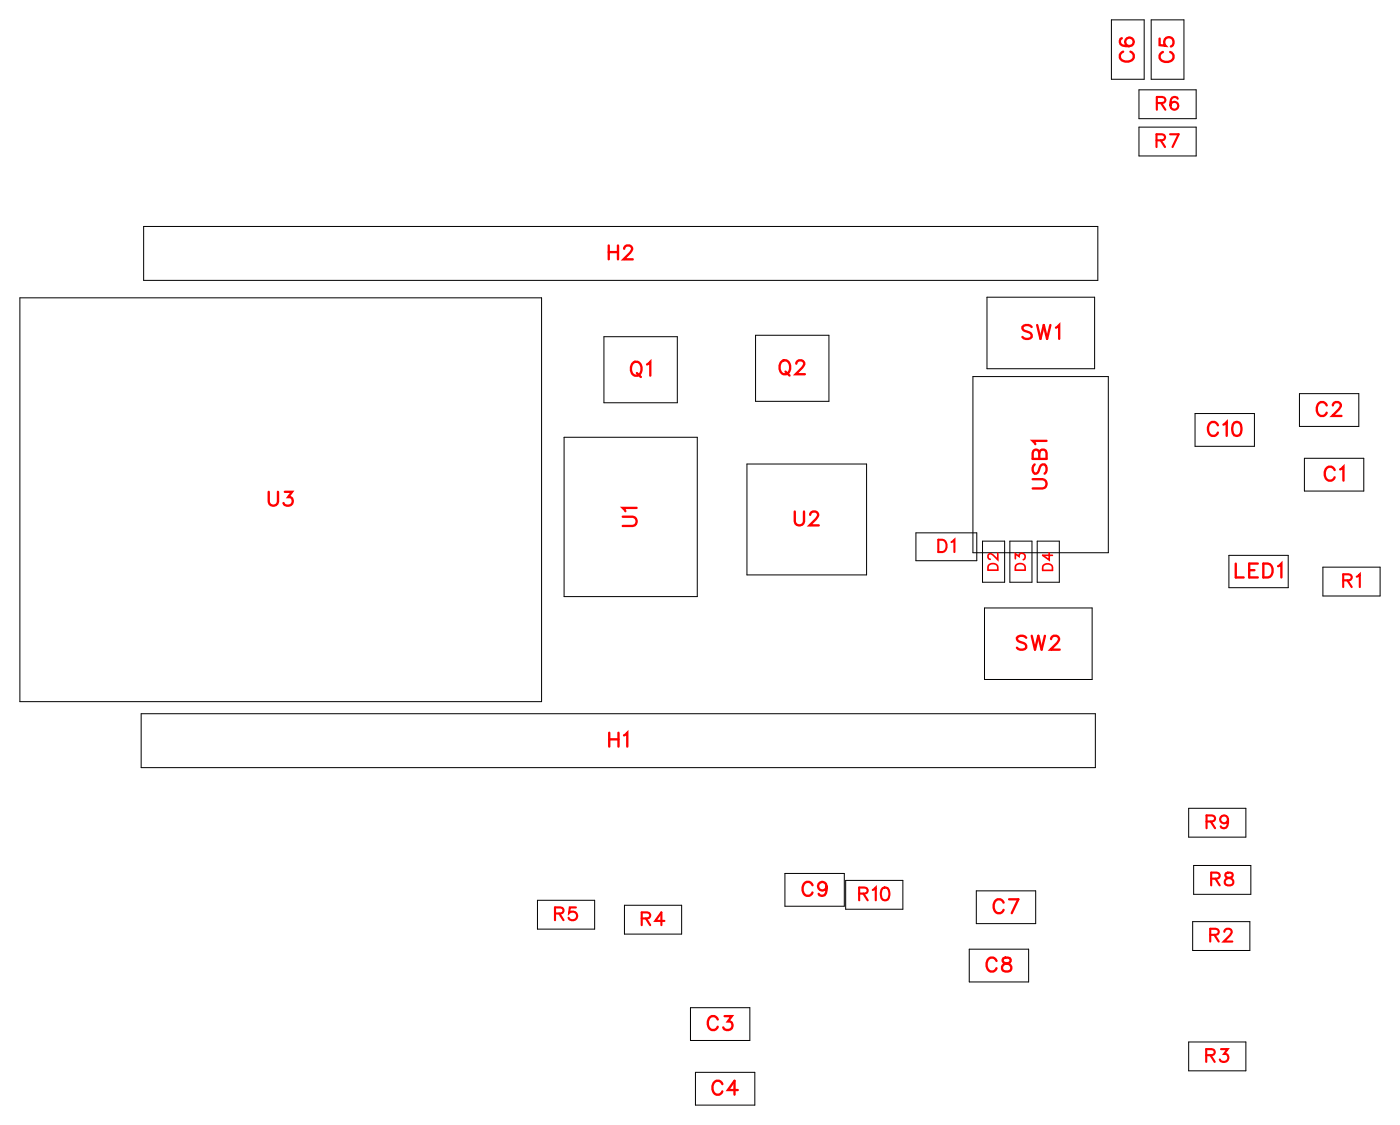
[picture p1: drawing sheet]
<svg xmlns="http://www.w3.org/2000/svg" width="72mm" height="57mm" viewBox="0 0 72 57" stroke-linecap="round" stroke-linejoin="round" font-family="sans-serif">
<g fill="none" stroke="#000" stroke-width=".05">
<path d="M1 15.2h26.7v20.6h-26.7zM7.3 11.6h48.8v2.7h-48.8zM30.9 17.2h3.7v3.4h-3.7zM38.6 17.1h3.8v3.4h-3.8zM49.7 19.2h6.9v9h-6.9zM50.4 15.2h5.5v3.6h-5.5zM56.8 1h1.7v3h-1.7zM58.2 4.6h2.9v1.5h-2.9zM58.2 6.5h2.9v1.5h-2.9zM58.8 1h1.7v3h-1.7zM7.2 36.5h48.8v2.7h-48.8zM28.8 22.3h6.8v8.2h-6.8z"/>
<path d="M38.2 23.7h6.1v5.7h-6.1zM46.8 27.2h3.1v1.4h-3.1zM50.2 27.6h1.1v2.1h-1.1zM50.3 31.1h5.5v3.6h-5.5zM51.6 27.6h1.1v2.1h-1.1zM53 27.6h1.1v2.1h-1.1zM61.1 21.1h3v1.7h-3zM62.8 28.4h3v1.6h-3zM66.4 20.1h3v1.7h-3zM66.6 23.4h3.1v1.7h-3.1zM67.6 29h2.9v1.4h-2.9zM27.5 46h2.9v1.5h-2.9z"/>
<path d="M31.9 46.2h2.9v1.5h-2.9zM35.3 51.5h3v1.7h-3zM35.5 54.8h3.1v1.7h-3.1zM40.1 44.6h3v1.7h-3zM43.2 45h2.9v1.4h-2.9zM49.5 48.5h3.1v1.7h-3.1zM49.9 45.5h3v1.7h-3zM60.7 41.3h3v1.5h-3zM60.7 53.2h3v1.5h-3zM60.9 47.1h3v1.5h-3zM61 44.2h2.9v1.5h-2.9z"/>
</g>
<g fill="none" stroke="#f00" stroke-width=".12">
<path d="M31.1 12.5v.7M31.1 12.9h.5M31.6 12.5v.7M31.9 12.7l.1-.2h.2l.1 .2-.1 .2-.3 .3h.4M32.3 18.6l.1-.1a.33 .33 0 0 1 .4 .3 .33 .33 0 0 1-.4 .4l-.2-.3zM32.5 19.1l.2 .2M33.1 18.6l.1-.1v.7M39.9 18.5l.1-.1a.33 .33 0 0 1 .4 .4 .33 .33 0 0 1-.4 .3l-.2-.3zM40.1 19l.2 .2M40.7 18.6l.1-.2h.2l.1 .1-.1 .3-.3 .3h.4M52.7 16.7l-.2-.1-.3 .1 .1 .2 .4 .2v.1l-.2 .1-.3-.1M53 16.6l.2 .7 .1-.7 .2 .7 .2-.7"/>
<path d="M54 16.7l.1-.1v.7M57.3 2a.35 .35 0 0 0 .2 .4 .35 .35 0 0 0 .4-.2 .22 .22 0 0 0-.2-.3 .22 .22 0 0 0-.2 .2 .22 .22 0 0 0 .2 .3M57.4 2.6a.26 .26 0 0 0-.2 .3 .26 .26 0 0 0 .3 .2h.2a.26 .26 0 0 0 .2-.2 .26 .26 0 0 0-.1-.3M59.3 2v.3h.3a.25 .25 0 0 1-.1-.3 .25 .25 0 0 1 .4 0 .25 .25 0 0 1-.1 .4M59.4 2.7a.26 .26 0 0 0-.2 .3 .26 .26 0 0 0 .3 .2h.2a.26 .26 0 0 0 .3-.2 .26 .26 0 0 0-.2-.3M13.7 25.1v.5l.2 .2 .3-.1v-.6M14.6 25.1h.3l-.2 .3a.24 .24 0 0 1 .2 .4 .24 .24 0 0 1-.4-.1M31.1 37.4v.7M31.1 37.8h.5M31.6 37.4v.7M31.8 26.4h.5l.2 .2-.1 .2-.6 .1M31.9 37.6l.2-.2v.7"/>
<path d="M32.5 25.9h-.7l.2 .2M40.6 26.1v.5l.2 .2 .2-.1 .1-.6M41.4 26.3l.1-.2h.2l.1 .2-.1 .2-.3 .3h.4M52.4 32.6l-.1-.1-.3 .1v.2l.4 .2v.1l-.1 .1-.3-.1M52.7 32.5l.2 .7 .2-.7 .1 .7 .2-.7M52.8 24.5h.5l.2 .2-.1 .2-.6 .1M52.9 23.7l-.1 .2 .1 .3 .1-.1 .3-.4h.1l.1 .2-.1 .3M53.1 23.1l-.1-.1h-.2v.4h.7v-.3l-.2-.1h-.2v.4M53.5 22.5h-.7l.1 .2M53.7 32.6l.1-.1h.2l.1 .1-.1 .2-.3 .4h.4M62.2 21.7a.26 .26 0 0 0-.3-.1 .26 .26 0 0 0-.2 .2v.2a.26 .26 0 0 0 .2 .3 .26 .26 0 0 0 .3-.2M62.5 21.7l.2-.1v.7"/>
<path d="M63.1 21.6h.1a.37 .37 0 0 1 .2 .3 .37 .37 0 0 1-.2 .4 .45 .45 0 0 1-.1-.7zM63.1 28.8v.7h.4M63.8 29.1h.3M64.3 28.8h-.5v.7h.5M64.5 28.8h.3a.38 .38 0 0 1 .2 .3 .38 .38 0 0 1-.2 .4h-.3zM65.3 28.9l.2-.1v.7M67.8 20.7a.26 .26 0 0 0-.3-.2 .26 .26 0 0 0-.2 .3v.2a.26 .26 0 0 0 .2 .3 .26 .26 0 0 0 .3-.2M68.1 20.7l.1-.2h.2l.1 .2-.1 .2-.3 .3h.4M68.2 24a.26 .26 0 0 0-.3-.2 .26 .26 0 0 0-.2 .3v.2a.26 .26 0 0 0 .2 .3 .26 .26 0 0 0 .3-.2M68.5 24l.1-.2v.8M36.7 52.1a.26 .26 0 0 0-.3-.2 .26 .26 0 0 0-.2 .3v.1a.26 .26 0 0 0 .2 .3 .26 .26 0 0 0 .3-.1M36.9 55.4a.26 .26 0 0 0-.3-.2 .26 .26 0 0 0-.2 .3v.2a.26 .26 0 0 0 .2 .2 .26 .26 0 0 0 .3-.1"/>
<path d="M37 51.9h.4l-.2 .3a.24 .24 0 0 1 .2 .4 .24 .24 0 0 1-.4-.1M37.7 55.7h-.5l.3-.5v.7M41.5 45.2a.26 .26 0 0 0-.3-.1 .26 .26 0 0 0-.2 .2v.2a.26 .26 0 0 0 .2 .3 .26 .26 0 0 0 .3-.2M42.2 45.3a.22 .22 0 0 1-.3 .2 .22 .22 0 0 1-.1-.4 .22 .22 0 0 1 .4 .1v.1a.34 .34 0 0 1-.2 .5l-.2-.1M50.9 49.1a.26 .26 0 0 0-.3-.2 .26 .26 0 0 0-.2 .3v.2a.26 .26 0 0 0 .2 .2 .26 .26 0 0 0 .3-.1M51.3 49v.2l.3 .1 .1 .1a.24 .24 0 0 1-.3 .2 .24 .24 0 0 1-.2-.2l.4-.3v-.1zM51.3 46.1a.26 .26 0 0 0-.3-.2 .26 .26 0 0 0-.2 .3v.2a.26 .26 0 0 0 .2 .3 .26 .26 0 0 0 .3-.2M51.6 45.9h.4l-.3 .7"/>
</g>
<g fill="none" stroke="#f00" stroke-width=".11">
<path d="M59.1 7.2l.4-.1v-.2h-.4v.6M59.1 5.3l.4-.1v-.2h-.4v.6M59.3 7.2l.2 .3M59.3 5.3l.2 .3M59.8 6.9h.4l-.3 .6M60.2 5h-.1a.32 .32 0 0 0-.3 .2 .32 .32 0 0 0 .2 .4 .2 .2 0 0 0 .2-.2 .2 .2 0 0 0-.2-.2 .2 .2 0 0 0-.2 .2M47.9 27.6h.3a.34 .34 0 0 1 .2 .3 .34 .34 0 0 1-.2 .3h-.3zM48.6 27.7l.2-.1v.6M68.6 29.6h.4v-.2l-.4-.1v.7M68.8 29.6l.3 .4M69.3 29.5l.2-.2v.7M28.4 46.7l.3-.1 .1-.2h-.4v.6"/>
<path d="M28.6 46.7l.2 .3M29.4 46.4h-.3v.2a.23 .23 0 0 1 .3 0 .23 .23 0 0 1 0 .4 .23 .23 0 0 1-.3-.1M32.8 46.9h.4v-.2l-.4-.1v.7M33 46.9l.2 .4M33.9 47h-.4l.3-.4v.7M43.9 45.6h.4v-.2l-.4-.1v.7M44.1 45.6l.2 .4M44.6 45.5l.1-.2v.7M45.1 45.4a.32 .32 0 0 1 .4 .2 .32 .32 0 0 1-.2 .4l-.3-.1v-.3zM61.6 53.9h.4v-.2l-.4-.1v.6M61.6 42l.4-.1 .1-.2h-.5v.6M61.8 47.8l.4-.1v-.2l-.4-.1v.7"/>
<path d="M61.8 53.9l.3 .3M61.9 42l.2 .3M61.9 44.9h.4v-.3h-.4v.6M62.1 47.8l.2 .3M62.1 44.9l.2 .3M62.4 53.6h.3l-.2 .2a.22 .22 0 0 1 .2 .4 .22 .22 0 0 1-.4-.1M62.6 47.6l.1-.2 .2 .2-.4 .5h.5M62.6 44.6v.2l.3 .1 .1 .1a.22 .22 0 0 1-.2 .2 .22 .22 0 0 1-.2-.2l.4-.3v-.1zM62.7 41.9a.2 .2 0 0 1-.2 .1 .2 .2 0 0 1-.1-.3 .2 .2 0 0 1 .3 0v.2a.31 .31 0 0 1-.2 .4l-.1-.1"/>
</g>
<path d="M50.5 28.9a.28 .28 0 0 1 .5 .1v.1h-.5zM51 28.3v.3l-.4-.3-.1 .1 .1 .2M51.9 28.5v-.2l.2 .1a.17 .17 0 0 1 .2-.1 .17 .17 0 0 1 0 .3M51.9 28.9a.28 .28 0 0 1 .5 .1v.1h-.5zM53.3 28.9a.28 .28 0 0 1 .5 .1v.1h-.5zM53.6 28.2v.4l-.3-.2h.5" fill="none" stroke="#f00" stroke-width=".08"/>
<g font-size="1.2" fill="#fff">
<text x="58.2" y="3.2" transform="rotate(-90 58.2 3.2)">C6</text>
<text x="60.3" y="3.2" transform="rotate(-90 60.3 3.2)">C5</text>
<text x="31" y="13.5">H2</text>
<text x="52.2" y="17.6">SW1</text>
<text x="32.2" y="19.5">Q1</text>
<text x="39.8" y="19.4">Q2</text>
<text x="61.7" y="22.6">C10</text>
<text x="67.2" y="21.5">C2</text>
<text x="13.7" y="26.1">U3</text>
<text x="32.8" y="26.9" transform="rotate(-90 32.8 26.9)">U1</text>
<text x="40.5" y="27.1">U2</text>
<text x="53.8" y="25" transform="rotate(-90 53.8 25)">USB1</text>
<text x="63.1" y="29.8">LED1</text>
<text x="67.6" y="24.8">C1</text>
<text x="51.9" y="33.5">SW2</text>
<text x="31.1" y="38.4">H1</text>
<text x="41" y="46.1">C9</text>
<text x="50.7" y="46.9">C7</text>
<text x="36.1" y="52.9">C3</text>
<text x="50.4" y="49.9">C8</text>
<text x="36.3" y="56.2">C4</text>
</g>
<g font-size="1.1" fill="#fff">
<text x="59.1" y="5.9">R6</text>
<text x="59" y="7.8">R7</text>
<text x="47.9" y="28.5">D1</text>
<text x="68.6" y="30.3">R1</text>
<text x="28.3" y="47.3">R5</text>
<text x="32.7" y="47.5">R4</text>
<text x="43.8" y="46.3">R10</text>
<text x="61.6" y="42.6">R9</text>
<text x="61.8" y="45.5">R8</text>
<text x="61.8" y="48.4">R2</text>
<text x="61.6" y="54.5">R3</text>
</g>
<g font-size=".8" fill="#fff">
<text x="51.2" y="29.2" transform="rotate(-90 51.2 29.2)">D2</text>
<text x="52.6" y="29.2" transform="rotate(-90 52.6 29.2)">D3</text>
<text x="54" y="29.2" transform="rotate(-90 54 29.2)">D4</text>
</g>
</svg>
